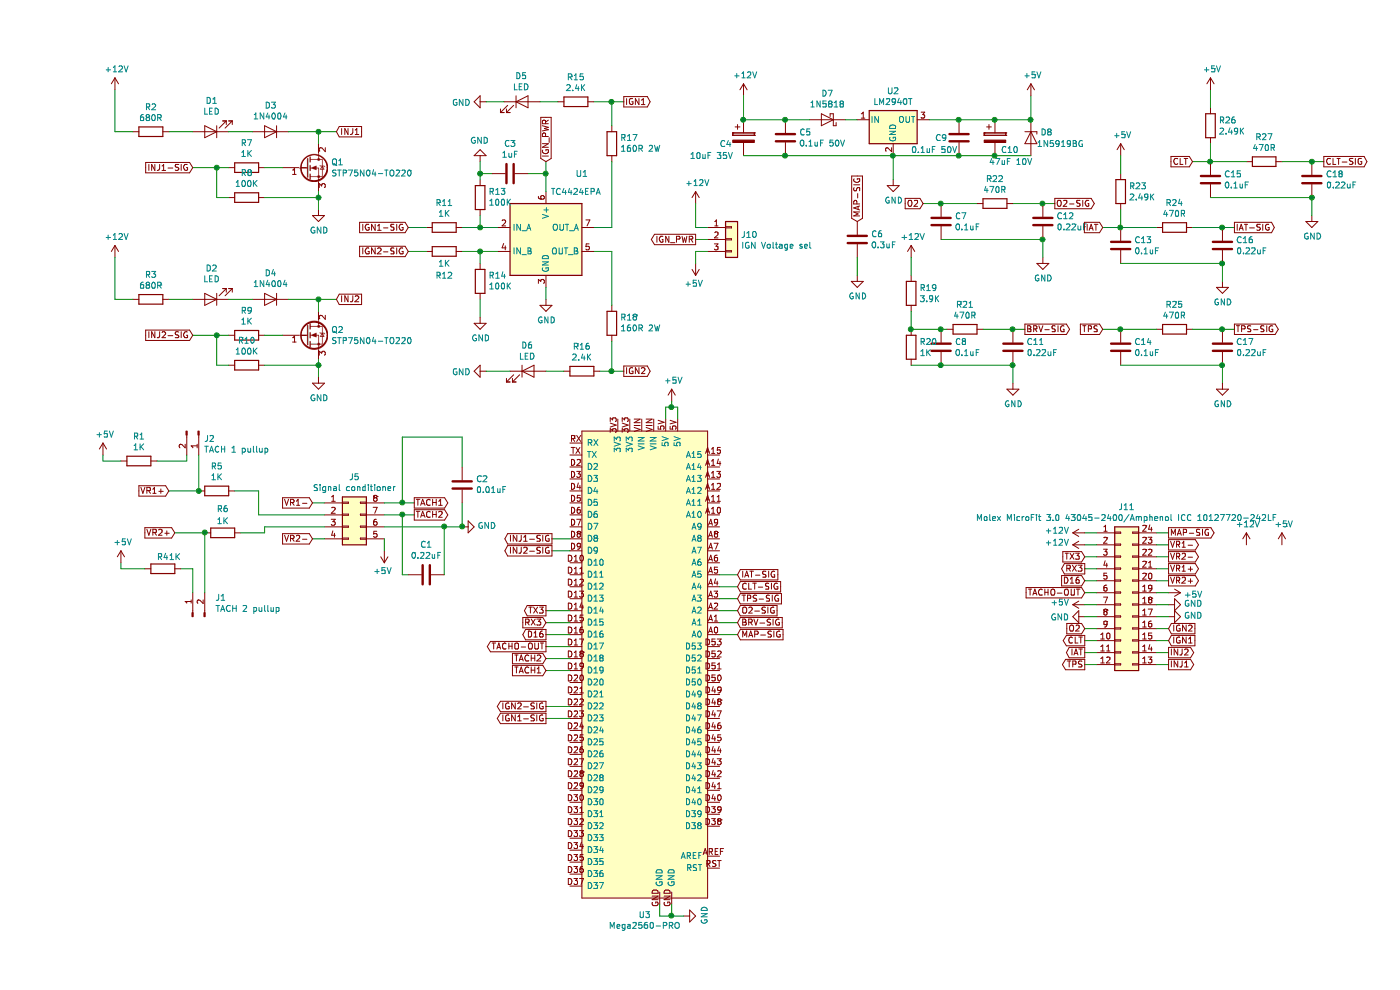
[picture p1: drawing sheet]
EESchema Schematic File Version 4
EELAYER 30 0
EELAYER END
$Descr A4 11693 8268
encoding utf-8
Sheet 1 1
Title ""
Date ""
Rev ""
Comp ""
Comment1 ""
Comment2 ""
Comment3 ""
Comment4 ""
$EndDescr
$Comp
L Device:LED D1
U 1 1
P 1450 1100
F 0 "D1" H 1443 845 50  0000 C CNN
F 1 "LED" H 1443 936 50  0000 C CNN
F 2 "LED_THT:LED_D3.0mm" H 1450 1100 50  0001 C CNN
F 3 "~" H 1450 1100 50  0001 C CNN
	1    1450 1100
	-1   0    0    1   
$EndComp
$Comp
L Device:D D3
U 1 1
P 1950 1100
F 0 "D3" H 1950 884 50  0000 C CNN
F 1 "1N4004" H 1950 975 50  0000 C CNN
F 2 "Diode_THT:D_DO-41_SOD81_P2.54mm_Vertical_AnodeUp" H 1950 1100 50  0001 C CNN
F 3 "~" H 1950 1100 50  0001 C CNN
	1    1950 1100
	-1   0    0    1   
$EndComp
$Comp
L Device:R R8
U 1 1
P 1750 1650
F 0 "R8" V 1543 1650 50  0000 C CNN
F 1 "100K" V 1634 1650 50  0000 C CNN
F 2 "Resistor_THT:R_Axial_DIN0207_L6.3mm_D2.5mm_P2.54mm_Vertical" V 1680 1650 50  0001 C CNN
F 3 "~" H 1750 1650 50  0001 C CNN
	1    1750 1650
	0    1    1    0   
$EndComp
$Comp
L Device:R R2
U 1 1
P 950 1100
F 0 "R2" V 743 1100 50  0000 C CNN
F 1 "680R" V 834 1100 50  0000 C CNN
F 2 "Resistor_THT:R_Axial_DIN0207_L6.3mm_D2.5mm_P7.62mm_Horizontal" V 880 1100 50  0001 C CNN
F 3 "~" H 950 1100 50  0001 C CNN
	1    950  1100
	0    1    1    0   
$EndComp
$Comp
L Device:R R7
U 1 1
P 1750 1400
F 0 "R7" V 1543 1400 50  0000 C CNN
F 1 "1K" V 1634 1400 50  0000 C CNN
F 2 "Resistor_THT:R_Axial_DIN0207_L6.3mm_D2.5mm_P2.54mm_Vertical" V 1680 1400 50  0001 C CNN
F 3 "~" H 1750 1400 50  0001 C CNN
	1    1750 1400
	0    1    1    0   
$EndComp
$Comp
L power:GND #PWR0101
U 1 1
P 2350 1750
F 0 "#PWR0101" H 2350 1500 50  0001 C CNN
F 1 "GND" H 2355 1577 50  0000 C CNN
F 2 "" H 2350 1750 50  0001 C CNN
F 3 "" H 2350 1750 50  0001 C CNN
	1    2350 1750
	1    0    0    -1  
$EndComp
$Comp
L power:+12V #PWR0102
U 1 1
P 650 750
F 0 "#PWR0102" H 650 600 50  0001 C CNN
F 1 "+12V" H 665 923 50  0000 C CNN
F 2 "" H 650 750 50  0001 C CNN
F 3 "" H 650 750 50  0001 C CNN
	1    650  750 
	1    0    0    -1  
$EndComp
Wire Wire Line
	1600 1100 1800 1100
Wire Wire Line
	2100 1100 2350 1100
Wire Wire Line
	2350 1100 2350 1200
Wire Wire Line
	1900 1400 2050 1400
Wire Wire Line
	2350 1750 2350 1650
Wire Wire Line
	1900 1650 2350 1650
Connection ~ 2350 1650
Wire Wire Line
	2350 1650 2350 1600
Wire Wire Line
	1600 1650 1500 1650
Wire Wire Line
	1500 1650 1500 1400
Wire Wire Line
	1500 1400 1600 1400
Wire Wire Line
	650  750  650  1100
Wire Wire Line
	650  1100 800  1100
Wire Wire Line
	1100 1100 1300 1100
Text GLabel 2500 1100 2    50   Input ~ 0
INJ1
Wire Wire Line
	2500 1100 2350 1100
Connection ~ 2350 1100
Text GLabel 1300 1400 0    50   Input ~ 0
INJ1-SIG
Wire Wire Line
	1300 1400 1500 1400
Connection ~ 1500 1400
$Comp
L Device:LED D2
U 1 1
P 1450 2500
F 0 "D2" H 1443 2245 50  0000 C CNN
F 1 "LED" H 1443 2336 50  0000 C CNN
F 2 "LED_THT:LED_D3.0mm" H 1450 2500 50  0001 C CNN
F 3 "~" H 1450 2500 50  0001 C CNN
	1    1450 2500
	-1   0    0    1   
$EndComp
$Comp
L Device:D D4
U 1 1
P 1950 2500
F 0 "D4" H 1950 2284 50  0000 C CNN
F 1 "1N4004" H 1950 2375 50  0000 C CNN
F 2 "Diode_THT:D_DO-41_SOD81_P7.62mm_Horizontal" H 1950 2500 50  0001 C CNN
F 3 "~" H 1950 2500 50  0001 C CNN
	1    1950 2500
	-1   0    0    1   
$EndComp
$Comp
L Device:R R10
U 1 1
P 1750 3050
F 0 "R10" V 1543 3050 50  0000 C CNN
F 1 "100K" V 1634 3050 50  0000 C CNN
F 2 "Resistor_THT:R_Axial_DIN0207_L6.3mm_D2.5mm_P2.54mm_Vertical" V 1680 3050 50  0001 C CNN
F 3 "~" H 1750 3050 50  0001 C CNN
	1    1750 3050
	0    1    1    0   
$EndComp
$Comp
L Device:R R3
U 1 1
P 950 2500
F 0 "R3" V 743 2500 50  0000 C CNN
F 1 "680R" V 834 2500 50  0000 C CNN
F 2 "Resistor_THT:R_Axial_DIN0207_L6.3mm_D2.5mm_P7.62mm_Horizontal" V 880 2500 50  0001 C CNN
F 3 "~" H 950 2500 50  0001 C CNN
	1    950  2500
	0    1    1    0   
$EndComp
$Comp
L Device:R R9
U 1 1
P 1750 2800
F 0 "R9" V 1543 2800 50  0000 C CNN
F 1 "1K" V 1634 2800 50  0000 C CNN
F 2 "Resistor_THT:R_Axial_DIN0207_L6.3mm_D2.5mm_P5.08mm_Vertical" V 1680 2800 50  0001 C CNN
F 3 "~" H 1750 2800 50  0001 C CNN
	1    1750 2800
	0    1    1    0   
$EndComp
$Comp
L power:GND #PWR0103
U 1 1
P 2350 3150
F 0 "#PWR0103" H 2350 2900 50  0001 C CNN
F 1 "GND" H 2355 2977 50  0000 C CNN
F 2 "" H 2350 3150 50  0001 C CNN
F 3 "" H 2350 3150 50  0001 C CNN
	1    2350 3150
	1    0    0    -1  
$EndComp
$Comp
L power:+12V #PWR0104
U 1 1
P 650 2150
F 0 "#PWR0104" H 650 2000 50  0001 C CNN
F 1 "+12V" H 665 2323 50  0000 C CNN
F 2 "" H 650 2150 50  0001 C CNN
F 3 "" H 650 2150 50  0001 C CNN
	1    650  2150
	1    0    0    -1  
$EndComp
Wire Wire Line
	1600 2500 1800 2500
Wire Wire Line
	2100 2500 2350 2500
Wire Wire Line
	2350 2500 2350 2600
Wire Wire Line
	1900 2800 2050 2800
Wire Wire Line
	2350 3150 2350 3050
Wire Wire Line
	1900 3050 2350 3050
Connection ~ 2350 3050
Wire Wire Line
	2350 3050 2350 3000
Wire Wire Line
	1600 3050 1500 3050
Wire Wire Line
	1500 3050 1500 2800
Wire Wire Line
	1500 2800 1600 2800
Wire Wire Line
	650  2150 650  2500
Wire Wire Line
	650  2500 800  2500
Wire Wire Line
	1100 2500 1300 2500
Text GLabel 2500 2500 2    50   Input ~ 0
INJ2
Wire Wire Line
	2500 2500 2350 2500
Connection ~ 2350 2500
Text GLabel 1300 2800 0    50   Input ~ 0
INJ2-SIG
Wire Wire Line
	1300 2800 1500 2800
Connection ~ 1500 2800
$Comp
L Driver_FET:EL7202CN U1
U 1 1
P 4250 2000
F 0 "U1" H 4550 2550 50  0000 C CNN
F 1 "TC4424EPA" H 4500 2400 50  0000 C CNN
F 2 "Package_DIP:DIP-8_W7.62mm" H 4250 1700 50  0001 C CNN
F 3 "http://www.intersil.com/content/dam/Intersil/documents/el72/el7202-12-22.pdf" H 4250 1700 50  0001 C CNN
	1    4250 2000
	1    0    0    -1  
$EndComp
$Comp
L Device:R R12
U 1 1
P 3400 2100
F 0 "R12" V 3600 2100 50  0000 C CNN
F 1 "1K" V 3500 2100 50  0000 C CNN
F 2 "Resistor_THT:R_Axial_DIN0207_L6.3mm_D2.5mm_P7.62mm_Horizontal" V 3330 2100 50  0001 C CNN
F 3 "~" H 3400 2100 50  0001 C CNN
	1    3400 2100
	0    1    1    0   
$EndComp
$Comp
L Device:R R11
U 1 1
P 3400 1900
F 0 "R11" V 3193 1900 50  0000 C CNN
F 1 "1K" V 3284 1900 50  0000 C CNN
F 2 "Resistor_THT:R_Axial_DIN0207_L6.3mm_D2.5mm_P7.62mm_Horizontal" V 3330 1900 50  0001 C CNN
F 3 "~" H 3400 1900 50  0001 C CNN
	1    3400 1900
	0    1    1    0   
$EndComp
$Comp
L Device:R R13
U 1 1
P 3700 1650
F 0 "R13" H 3630 1604 50  0000 R CNN
F 1 "100K" H 3630 1695 50  0000 R CNN
F 2 "Resistor_THT:R_Axial_DIN0207_L6.3mm_D2.5mm_P7.62mm_Horizontal" V 3630 1650 50  0001 C CNN
F 3 "~" H 3700 1650 50  0001 C CNN
	1    3700 1650
	-1   0    0    1   
$EndComp
$Comp
L Device:R R14
U 1 1
P 3700 2350
F 0 "R14" H 3630 2304 50  0000 R CNN
F 1 "100K" H 3630 2395 50  0000 R CNN
F 2 "Resistor_THT:R_Axial_DIN0207_L6.3mm_D2.5mm_P7.62mm_Horizontal" V 3630 2350 50  0001 C CNN
F 3 "~" H 3700 2350 50  0001 C CNN
	1    3700 2350
	-1   0    0    1   
$EndComp
$Comp
L Device:R R16
U 1 1
P 4550 3100
F 0 "R16" V 4343 3100 50  0000 C CNN
F 1 "2.4K" V 4434 3100 50  0000 C CNN
F 2 "Resistor_THT:R_Axial_DIN0207_L6.3mm_D2.5mm_P2.54mm_Vertical" V 4480 3100 50  0001 C CNN
F 3 "~" H 4550 3100 50  0001 C CNN
	1    4550 3100
	0    1    1    0   
$EndComp
$Comp
L Device:R R15
U 1 1
P 4500 850
F 0 "R15" V 4293 850 50  0000 C CNN
F 1 "2.4K" V 4384 850 50  0000 C CNN
F 2 "Resistor_THT:R_Axial_DIN0207_L6.3mm_D2.5mm_P7.62mm_Horizontal" V 4430 850 50  0001 C CNN
F 3 "~" H 4500 850 50  0001 C CNN
	1    4500 850 
	0    1    1    0   
$EndComp
$Comp
L Device:R R17
U 1 1
P 4800 1200
F 0 "R17" H 4730 1154 50  0000 R CNN
F 1 "160R 2W" H 4730 1245 50  0000 R CNN
F 2 "Resistor_THT:R_Axial_DIN0614_L14.3mm_D5.7mm_P15.24mm_Horizontal" V 4730 1200 50  0001 C CNN
F 3 "~" H 4800 1200 50  0001 C CNN
	1    4800 1200
	-1   0    0    1   
$EndComp
$Comp
L Device:R R18
U 1 1
P 4800 2700
F 0 "R18" H 4730 2654 50  0000 R CNN
F 1 "160R 2W" H 4730 2745 50  0000 R CNN
F 2 "Resistor_THT:R_Axial_DIN0614_L14.3mm_D5.7mm_P15.24mm_Horizontal" V 4730 2700 50  0001 C CNN
F 3 "~" H 4800 2700 50  0001 C CNN
	1    4800 2700
	-1   0    0    1   
$EndComp
$Comp
L Device:C C3
U 1 1
P 3950 1450
F 0 "C3" V 3698 1450 50  0000 C CNN
F 1 "1uF" V 3789 1450 50  0000 C CNN
F 2 "Capacitor_THT:C_Disc_D4.3mm_W1.9mm_P5.00mm" H 3988 1300 50  0001 C CNN
F 3 "~" H 3950 1450 50  0001 C CNN
	1    3950 1450
	0    1    1    0   
$EndComp
$Comp
L Device:LED D6
U 1 1
P 4100 3100
F 0 "D6" H 4093 3316 50  0000 C CNN
F 1 "LED" H 4093 3225 50  0000 C CNN
F 2 "LED_THT:LED_D3.0mm" H 4100 3100 50  0001 C CNN
F 3 "~" H 4100 3100 50  0001 C CNN
	1    4100 3100
	1    0    0    -1  
$EndComp
$Comp
L Device:LED D5
U 1 1
P 4050 850
F 0 "D5" H 4043 1066 50  0000 C CNN
F 1 "LED" H 4043 975 50  0000 C CNN
F 2 "LED_THT:LED_D3.0mm" H 4050 850 50  0001 C CNN
F 3 "~" H 4050 850 50  0001 C CNN
	1    4050 850 
	1    0    0    -1  
$EndComp
Wire Wire Line
	3550 2100 3700 2100
Wire Wire Line
	3700 2100 3700 2200
Connection ~ 3700 2100
Wire Wire Line
	3700 2100 3850 2100
$Comp
L power:GND #PWR0105
U 1 1
P 3700 2650
F 0 "#PWR0105" H 3700 2400 50  0001 C CNN
F 1 "GND" H 3705 2477 50  0000 C CNN
F 2 "" H 3700 2650 50  0001 C CNN
F 3 "" H 3700 2650 50  0001 C CNN
	1    3700 2650
	1    0    0    -1  
$EndComp
$Comp
L power:GND #PWR0106
U 1 1
P 3750 850
F 0 "#PWR0106" H 3750 600 50  0001 C CNN
F 1 "GND" V 3755 722 50  0000 R CNN
F 2 "" H 3750 850 50  0001 C CNN
F 3 "" H 3750 850 50  0001 C CNN
	1    3750 850 
	0    1    1    0   
$EndComp
$Comp
L power:GND #PWR0107
U 1 1
P 3700 1350
F 0 "#PWR0107" H 3700 1100 50  0001 C CNN
F 1 "GND" H 3705 1177 50  0000 C CNN
F 2 "" H 3700 1350 50  0001 C CNN
F 3 "" H 3700 1350 50  0001 C CNN
	1    3700 1350
	-1   0    0    1   
$EndComp
$Comp
L power:GND #PWR0108
U 1 1
P 4250 2500
F 0 "#PWR0108" H 4250 2250 50  0001 C CNN
F 1 "GND" H 4255 2327 50  0000 C CNN
F 2 "" H 4250 2500 50  0001 C CNN
F 3 "" H 4250 2500 50  0001 C CNN
	1    4250 2500
	1    0    0    -1  
$EndComp
Wire Wire Line
	3550 1900 3700 1900
Wire Wire Line
	3700 1800 3700 1900
Connection ~ 3700 1900
Wire Wire Line
	3700 1900 3850 1900
Wire Wire Line
	3700 2650 3700 2500
Wire Wire Line
	4250 3100 4400 3100
Wire Wire Line
	4700 3100 4800 3100
Wire Wire Line
	4800 3100 4800 2850
Wire Wire Line
	4800 2550 4800 2100
Wire Wire Line
	4800 2100 4650 2100
Wire Wire Line
	4650 1900 4800 1900
Wire Wire Line
	4800 1900 4800 1350
Wire Wire Line
	4800 1050 4800 850 
Wire Wire Line
	4800 850  4650 850 
Wire Wire Line
	4350 850  4200 850 
Wire Wire Line
	3750 850  3900 850 
$Comp
L power:GND #PWR0109
U 1 1
P 3750 3100
F 0 "#PWR0109" H 3750 2850 50  0001 C CNN
F 1 "GND" V 3755 2972 50  0000 R CNN
F 2 "" H 3750 3100 50  0001 C CNN
F 3 "" H 3750 3100 50  0001 C CNN
	1    3750 3100
	0    1    1    0   
$EndComp
Wire Wire Line
	3750 3100 3950 3100
Wire Wire Line
	3800 1450 3700 1450
Wire Wire Line
	3700 1350 3700 1450
Connection ~ 3700 1450
Wire Wire Line
	3700 1450 3700 1500
Wire Wire Line
	4250 1600 4250 1450
Wire Wire Line
	4250 1450 4100 1450
Wire Wire Line
	4250 2500 4250 2400
Text GLabel 4250 1350 1    50   Input ~ 0
IGN_PWR
Wire Wire Line
	4250 1350 4250 1450
Connection ~ 4250 1450
$Comp
L Connector_Generic:Conn_01x03 J10
U 1 1
P 5800 2000
F 0 "J10" H 5880 2042 50  0000 L CNN
F 1 "IGN Voltage sel" H 5880 1951 50  0000 L CNN
F 2 "Connector_PinHeader_2.54mm:PinHeader_1x03_P2.54mm_Vertical" H 5800 2000 50  0001 C CNN
F 3 "~" H 5800 2000 50  0001 C CNN
	1    5800 2000
	1    0    0    -1  
$EndComp
Text GLabel 5500 2000 0    50   Output ~ 0
IGN_PWR
Wire Wire Line
	5500 2000 5600 2000
$Comp
L power:+12V #PWR0110
U 1 1
P 5500 1700
F 0 "#PWR0110" H 5500 1550 50  0001 C CNN
F 1 "+12V" H 5515 1873 50  0000 C CNN
F 2 "" H 5500 1700 50  0001 C CNN
F 3 "" H 5500 1700 50  0001 C CNN
	1    5500 1700
	1    0    0    -1  
$EndComp
Wire Wire Line
	5500 1700 5500 1900
Wire Wire Line
	5500 1900 5600 1900
$Comp
L power:+5V #PWR0111
U 1 1
P 5500 2200
F 0 "#PWR0111" H 5500 2050 50  0001 C CNN
F 1 "+5V" H 5515 2373 50  0000 C CNN
F 2 "" H 5500 2200 50  0001 C CNN
F 3 "" H 5500 2200 50  0001 C CNN
	1    5500 2200
	-1   0    0    1   
$EndComp
Wire Wire Line
	5500 2200 5500 2100
Wire Wire Line
	5500 2100 5600 2100
Text GLabel 3100 1900 0    50   Input ~ 0
IGN1-SIG
Text GLabel 3100 2100 0    50   Input ~ 0
IGN2-SIG
Text GLabel 4900 850  2    50   Output ~ 0
IGN1
Text GLabel 4900 3100 2    50   Output ~ 0
IGN2
Wire Wire Line
	4900 3100 4800 3100
Connection ~ 4800 3100
Wire Wire Line
	4900 850  4800 850 
Connection ~ 4800 850 
Wire Wire Line
	3100 1900 3250 1900
Wire Wire Line
	3100 2100 3250 2100
$Comp
L Device:CP C4
U 1 1
P 5900 1150
F 0 "C4" H 5700 1100 50  0000 L CNN
F 1 "10uF 35V" H 5450 1000 50  0000 L CNN
F 2 "Capacitor_THT:CP_Radial_Tantal_D5.0mm_P2.50mm" H 5938 1000 50  0001 C CNN
F 3 "~" H 5900 1150 50  0001 C CNN
	1    5900 1150
	1    0    0    -1  
$EndComp
$Comp
L Device:CP C10
U 1 1
P 8000 1150
F 0 "C10" H 8050 1050 50  0000 L CNN
F 1 "47uF 10V" H 7950 950 50  0000 L CNN
F 2 "Capacitor_THT:CP_Radial_Tantal_D5.0mm_P2.50mm" H 8038 1000 50  0001 C CNN
F 3 "~" H 8000 1150 50  0001 C CNN
	1    8000 1150
	1    0    0    -1  
$EndComp
$Comp
L Device:C C5
U 1 1
P 6250 1150
F 0 "C5" H 6365 1196 50  0000 L CNN
F 1 "0.1uF 50V" H 6365 1105 50  0000 L CNN
F 2 "Capacitor_THT:C_Disc_D3.0mm_W1.6mm_P2.50mm" H 6288 1000 50  0001 C CNN
F 3 "~" H 6250 1150 50  0001 C CNN
	1    6250 1150
	1    0    0    -1  
$EndComp
$Comp
L Device:C C9
U 1 1
P 7700 1150
F 0 "C9" H 7500 1150 50  0000 L CNN
F 1 "0.1uF 50V" H 7300 1050 50  0000 L CNN
F 2 "Capacitor_THT:C_Disc_D3.0mm_W1.6mm_P2.50mm" H 7738 1000 50  0001 C CNN
F 3 "~" H 7700 1150 50  0001 C CNN
	1    7700 1150
	1    0    0    -1  
$EndComp
$Comp
L Regulator_Linear:L7805 U2
U 1 1
P 7150 1000
F 0 "U2" H 7150 1242 50  0000 C CNN
F 1 "LM2940T" H 7150 1151 50  0000 C CNN
F 2 "Package_TO_SOT_THT:TO-220-3_Vertical" H 7175 850 50  0001 L CIN
F 3 "http://www.st.com/content/ccc/resource/technical/document/datasheet/41/4f/b3/b0/12/d4/47/88/CD00000444.pdf/files/CD00000444.pdf/jcr:content/translations/en.CD00000444.pdf" H 7150 950 50  0001 C CNN
	1    7150 1000
	1    0    0    -1  
$EndComp
$Comp
L Diode:1N5818 D7
U 1 1
P 6600 1000
F 0 "D7" H 6600 784 50  0000 C CNN
F 1 "1N5818" H 6600 875 50  0000 C CNN
F 2 "Diode_THT:D_DO-41_SOD81_P3.81mm_Vertical_AnodeUp" H 6600 825 50  0001 C CNN
F 3 "http://www.vishay.com/docs/88525/1n5817.pdf" H 6600 1000 50  0001 C CNN
	1    6600 1000
	-1   0    0    1   
$EndComp
Wire Wire Line
	5900 1000 6250 1000
Wire Wire Line
	6450 1000 6250 1000
Connection ~ 6250 1000
Wire Wire Line
	6750 1000 6850 1000
Wire Wire Line
	7450 1000 7700 1000
Wire Wire Line
	7700 1000 8000 1000
Connection ~ 7700 1000
$Comp
L Device:D_Zener D8
U 1 1
P 8300 1150
F 0 "D8" V 8254 1229 50  0000 L CNN
F 1 "1N5919BG" V 8350 1200 50  0000 L CNN
F 2 "Diode_THT:D_A-405_P2.54mm_Vertical_KathodeUp" H 8300 1150 50  0001 C CNN
F 3 "~" H 8300 1150 50  0001 C CNN
	1    8300 1150
	0    1    1    0   
$EndComp
Wire Wire Line
	8000 1000 8300 1000
Connection ~ 8000 1000
Wire Wire Line
	8300 1300 8000 1300
Wire Wire Line
	8000 1300 7700 1300
Connection ~ 8000 1300
Wire Wire Line
	5900 1300 6250 1300
Wire Wire Line
	6250 1300 7150 1300
Connection ~ 6250 1300
Wire Wire Line
	7150 1300 7700 1300
Connection ~ 7150 1300
Connection ~ 7700 1300
$Comp
L power:GND #PWR0112
U 1 1
P 7150 1500
F 0 "#PWR0112" H 7150 1250 50  0001 C CNN
F 1 "GND" H 7155 1327 50  0000 C CNN
F 2 "" H 7150 1500 50  0001 C CNN
F 3 "" H 7150 1500 50  0001 C CNN
	1    7150 1500
	1    0    0    -1  
$EndComp
Wire Wire Line
	7150 1500 7150 1300
$Comp
L power:+5V #PWR0113
U 1 1
P 8300 800
F 0 "#PWR0113" H 8300 650 50  0001 C CNN
F 1 "+5V" H 8315 973 50  0000 C CNN
F 2 "" H 8300 800 50  0001 C CNN
F 3 "" H 8300 800 50  0001 C CNN
	1    8300 800 
	1    0    0    -1  
$EndComp
Wire Wire Line
	8300 800  8300 1000
Connection ~ 8300 1000
$Comp
L power:+12V #PWR0114
U 1 1
P 5900 800
F 0 "#PWR0114" H 5900 650 50  0001 C CNN
F 1 "+12V" H 5915 973 50  0000 C CNN
F 2 "" H 5900 800 50  0001 C CNN
F 3 "" H 5900 800 50  0001 C CNN
	1    5900 800 
	1    0    0    -1  
$EndComp
Wire Wire Line
	5900 800  5900 1000
Connection ~ 5900 1000
$Comp
L Device:R R23
U 1 1
P 9050 1600
F 0 "R23" H 9120 1646 50  0000 L CNN
F 1 "2.49K" H 9120 1555 50  0000 L CNN
F 2 "Resistor_THT:R_Axial_DIN0207_L6.3mm_D2.5mm_P7.62mm_Horizontal" V 8980 1600 50  0001 C CNN
F 3 "~" H 9050 1600 50  0001 C CNN
	1    9050 1600
	1    0    0    -1  
$EndComp
$Comp
L Device:R R24
U 1 1
P 9500 1900
F 0 "R24" V 9293 1900 50  0000 C CNN
F 1 "470R" V 9384 1900 50  0000 C CNN
F 2 "Resistor_THT:R_Axial_DIN0309_L9.0mm_D3.2mm_P12.70mm_Horizontal" V 9430 1900 50  0001 C CNN
F 3 "~" H 9500 1900 50  0001 C CNN
	1    9500 1900
	0    1    1    0   
$EndComp
$Comp
L Device:C C16
U 1 1
P 9900 2050
F 0 "C16" H 10015 2096 50  0000 L CNN
F 1 "0.22uF" H 10015 2005 50  0000 L CNN
F 2 "Capacitor_THT:C_Disc_D4.3mm_W1.9mm_P5.00mm" H 9938 1900 50  0001 C CNN
F 3 "~" H 9900 2050 50  0001 C CNN
	1    9900 2050
	1    0    0    -1  
$EndComp
$Comp
L Device:C C13
U 1 1
P 9050 2050
F 0 "C13" H 9165 2096 50  0000 L CNN
F 1 "0.1uF" H 9165 2005 50  0000 L CNN
F 2 "Capacitor_THT:C_Disc_D3.0mm_W1.6mm_P2.50mm" H 9088 1900 50  0001 C CNN
F 3 "~" H 9050 2050 50  0001 C CNN
	1    9050 2050
	1    0    0    -1  
$EndComp
Wire Wire Line
	9050 1900 9050 1750
Wire Wire Line
	9050 1900 9350 1900
Connection ~ 9050 1900
Wire Wire Line
	9650 1900 9900 1900
Wire Wire Line
	9900 2200 9050 2200
$Comp
L power:GND #PWR0115
U 1 1
P 9900 2350
F 0 "#PWR0115" H 9900 2100 50  0001 C CNN
F 1 "GND" H 9905 2177 50  0000 C CNN
F 2 "" H 9900 2350 50  0001 C CNN
F 3 "" H 9900 2350 50  0001 C CNN
	1    9900 2350
	1    0    0    -1  
$EndComp
$Comp
L power:+5V #PWR0116
U 1 1
P 9050 1300
F 0 "#PWR0116" H 9050 1150 50  0001 C CNN
F 1 "+5V" H 9065 1473 50  0000 C CNN
F 2 "" H 9050 1300 50  0001 C CNN
F 3 "" H 9050 1300 50  0001 C CNN
	1    9050 1300
	1    0    0    -1  
$EndComp
Wire Wire Line
	9050 1300 9050 1450
Wire Wire Line
	9900 2350 9900 2200
Connection ~ 9900 2200
Text GLabel 10000 1900 2    50   Output ~ 0
IAT-SIG
Wire Wire Line
	10000 1900 9900 1900
Connection ~ 9900 1900
Text GLabel 8900 1900 0    50   Input ~ 0
IAT
Wire Wire Line
	8900 1900 9050 1900
$Comp
L Device:R R19
U 1 1
P 7300 2450
F 0 "R19" H 7370 2496 50  0000 L CNN
F 1 "3.9K" H 7370 2405 50  0000 L CNN
F 2 "Resistor_THT:R_Axial_DIN0207_L6.3mm_D2.5mm_P7.62mm_Horizontal" V 7230 2450 50  0001 C CNN
F 3 "~" H 7300 2450 50  0001 C CNN
	1    7300 2450
	1    0    0    -1  
$EndComp
$Comp
L Device:R R21
U 1 1
P 7750 2750
F 0 "R21" V 7543 2750 50  0000 C CNN
F 1 "470R" V 7634 2750 50  0000 C CNN
F 2 "Resistor_THT:R_Axial_DIN0309_L9.0mm_D3.2mm_P12.70mm_Horizontal" V 7680 2750 50  0001 C CNN
F 3 "~" H 7750 2750 50  0001 C CNN
	1    7750 2750
	0    1    1    0   
$EndComp
$Comp
L Device:C C11
U 1 1
P 8150 2900
F 0 "C11" H 8265 2946 50  0000 L CNN
F 1 "0.22uF" H 8265 2855 50  0000 L CNN
F 2 "Capacitor_THT:C_Disc_D4.3mm_W1.9mm_P5.00mm" H 8188 2750 50  0001 C CNN
F 3 "~" H 8150 2900 50  0001 C CNN
	1    8150 2900
	1    0    0    -1  
$EndComp
$Comp
L Device:C C8
U 1 1
P 7550 2900
F 0 "C8" H 7665 2946 50  0000 L CNN
F 1 "0.1uF" H 7665 2855 50  0000 L CNN
F 2 "Capacitor_THT:C_Disc_D3.0mm_W1.6mm_P2.50mm" H 7588 2750 50  0001 C CNN
F 3 "~" H 7550 2900 50  0001 C CNN
	1    7550 2900
	1    0    0    -1  
$EndComp
Wire Wire Line
	7300 2750 7300 2600
Wire Wire Line
	7300 2750 7550 2750
Connection ~ 7300 2750
Wire Wire Line
	7900 2750 8150 2750
Wire Wire Line
	8150 3050 7550 3050
$Comp
L power:GND #PWR0117
U 1 1
P 8150 3200
F 0 "#PWR0117" H 8150 2950 50  0001 C CNN
F 1 "GND" H 8155 3027 50  0000 C CNN
F 2 "" H 8150 3200 50  0001 C CNN
F 3 "" H 8150 3200 50  0001 C CNN
	1    8150 3200
	1    0    0    -1  
$EndComp
Wire Wire Line
	7300 2150 7300 2300
Wire Wire Line
	8150 3200 8150 3050
Connection ~ 8150 3050
Text GLabel 8250 2750 2    50   Output ~ 0
BRV-SIG
Wire Wire Line
	8250 2750 8150 2750
Connection ~ 8150 2750
$Comp
L Device:R R26
U 1 1
P 9800 1050
F 0 "R26" H 9870 1096 50  0000 L CNN
F 1 "2.49K" H 9870 1005 50  0000 L CNN
F 2 "Resistor_THT:R_Axial_DIN0207_L6.3mm_D2.5mm_P7.62mm_Horizontal" V 9730 1050 50  0001 C CNN
F 3 "~" H 9800 1050 50  0001 C CNN
	1    9800 1050
	1    0    0    -1  
$EndComp
$Comp
L Device:R R27
U 1 1
P 10250 1350
F 0 "R27" V 10043 1350 50  0000 C CNN
F 1 "470R" V 10134 1350 50  0000 C CNN
F 2 "Resistor_THT:R_Axial_DIN0309_L9.0mm_D3.2mm_P12.70mm_Horizontal" V 10180 1350 50  0001 C CNN
F 3 "~" H 10250 1350 50  0001 C CNN
	1    10250 1350
	0    1    1    0   
$EndComp
$Comp
L Device:C C18
U 1 1
P 10650 1500
F 0 "C18" H 10765 1546 50  0000 L CNN
F 1 "0.22uF" H 10765 1455 50  0000 L CNN
F 2 "Capacitor_THT:C_Disc_D4.3mm_W1.9mm_P5.00mm" H 10688 1350 50  0001 C CNN
F 3 "~" H 10650 1500 50  0001 C CNN
	1    10650 1500
	1    0    0    -1  
$EndComp
$Comp
L Device:C C15
U 1 1
P 9800 1500
F 0 "C15" H 9915 1546 50  0000 L CNN
F 1 "0.1uF" H 9915 1455 50  0000 L CNN
F 2 "Capacitor_THT:C_Disc_D3.0mm_W1.6mm_P2.50mm" H 9838 1350 50  0001 C CNN
F 3 "~" H 9800 1500 50  0001 C CNN
	1    9800 1500
	1    0    0    -1  
$EndComp
Wire Wire Line
	9800 1350 9800 1200
Wire Wire Line
	9800 1350 10100 1350
Connection ~ 9800 1350
Wire Wire Line
	10400 1350 10650 1350
Wire Wire Line
	10650 1650 9800 1650
$Comp
L power:GND #PWR0118
U 1 1
P 10650 1800
F 0 "#PWR0118" H 10650 1550 50  0001 C CNN
F 1 "GND" H 10655 1627 50  0000 C CNN
F 2 "" H 10650 1800 50  0001 C CNN
F 3 "" H 10650 1800 50  0001 C CNN
	1    10650 1800
	1    0    0    -1  
$EndComp
$Comp
L power:+5V #PWR0119
U 1 1
P 9800 750
F 0 "#PWR0119" H 9800 600 50  0001 C CNN
F 1 "+5V" H 9815 923 50  0000 C CNN
F 2 "" H 9800 750 50  0001 C CNN
F 3 "" H 9800 750 50  0001 C CNN
	1    9800 750 
	1    0    0    -1  
$EndComp
Wire Wire Line
	9800 750  9800 900 
Wire Wire Line
	10650 1800 10650 1650
Connection ~ 10650 1650
Text GLabel 10750 1350 2    50   Output ~ 0
CLT-SIG
Wire Wire Line
	10750 1350 10650 1350
Connection ~ 10650 1350
Text GLabel 9650 1350 0    50   Input ~ 0
CLT
Wire Wire Line
	9650 1350 9800 1350
$Comp
L power:+12V #PWR0120
U 1 1
P 7300 2150
F 0 "#PWR0120" H 7300 2000 50  0001 C CNN
F 1 "+12V" H 7315 2323 50  0000 C CNN
F 2 "" H 7300 2150 50  0001 C CNN
F 3 "" H 7300 2150 50  0001 C CNN
	1    7300 2150
	1    0    0    -1  
$EndComp
Connection ~ 7550 2750
Wire Wire Line
	7550 2750 7600 2750
Connection ~ 7550 3050
Wire Wire Line
	7550 3050 7300 3050
$Comp
L Device:R R20
U 1 1
P 7300 2900
F 0 "R20" H 7370 2946 50  0000 L CNN
F 1 "1K" H 7370 2855 50  0000 L CNN
F 2 "Resistor_THT:R_Axial_DIN0207_L6.3mm_D2.5mm_P7.62mm_Horizontal" V 7230 2900 50  0001 C CNN
F 3 "~" H 7300 2900 50  0001 C CNN
	1    7300 2900
	1    0    0    -1  
$EndComp
$Comp
L Device:R R25
U 1 1
P 9500 2750
F 0 "R25" V 9293 2750 50  0000 C CNN
F 1 "470R" V 9384 2750 50  0000 C CNN
F 2 "Resistor_THT:R_Axial_DIN0309_L9.0mm_D3.2mm_P12.70mm_Horizontal" V 9430 2750 50  0001 C CNN
F 3 "~" H 9500 2750 50  0001 C CNN
	1    9500 2750
	0    1    1    0   
$EndComp
$Comp
L Device:C C17
U 1 1
P 9900 2900
F 0 "C17" H 10015 2946 50  0000 L CNN
F 1 "0.22uF" H 10015 2855 50  0000 L CNN
F 2 "Capacitor_THT:C_Disc_D4.3mm_W1.9mm_P5.00mm" H 9938 2750 50  0001 C CNN
F 3 "~" H 9900 2900 50  0001 C CNN
	1    9900 2900
	1    0    0    -1  
$EndComp
$Comp
L Device:C C14
U 1 1
P 9050 2900
F 0 "C14" H 9165 2946 50  0000 L CNN
F 1 "0.1uF" H 9165 2855 50  0000 L CNN
F 2 "Capacitor_THT:C_Disc_D3.0mm_W1.6mm_P2.50mm" H 9088 2750 50  0001 C CNN
F 3 "~" H 9050 2900 50  0001 C CNN
	1    9050 2900
	1    0    0    -1  
$EndComp
Wire Wire Line
	9050 2750 9350 2750
Connection ~ 9050 2750
Wire Wire Line
	9650 2750 9900 2750
Wire Wire Line
	9900 3050 9050 3050
$Comp
L power:GND #PWR0121
U 1 1
P 9900 3200
F 0 "#PWR0121" H 9900 2950 50  0001 C CNN
F 1 "GND" H 9905 3027 50  0000 C CNN
F 2 "" H 9900 3200 50  0001 C CNN
F 3 "" H 9900 3200 50  0001 C CNN
	1    9900 3200
	1    0    0    -1  
$EndComp
Wire Wire Line
	9900 3200 9900 3050
Connection ~ 9900 3050
Text GLabel 10000 2750 2    50   Output ~ 0
TPS-SIG
Wire Wire Line
	10000 2750 9900 2750
Connection ~ 9900 2750
Text GLabel 8900 2750 0    50   Input ~ 0
TPS
Wire Wire Line
	8900 2750 9050 2750
$Comp
L Device:R R22
U 1 1
P 8000 1700
F 0 "R22" V 7793 1700 50  0000 C CNN
F 1 "470R" V 7884 1700 50  0000 C CNN
F 2 "Resistor_THT:R_Axial_DIN0309_L9.0mm_D3.2mm_P12.70mm_Horizontal" V 7930 1700 50  0001 C CNN
F 3 "~" H 8000 1700 50  0001 C CNN
	1    8000 1700
	0    1    1    0   
$EndComp
$Comp
L Device:C C12
U 1 1
P 8400 1850
F 0 "C12" H 8515 1896 50  0000 L CNN
F 1 "0.22uF" H 8515 1805 50  0000 L CNN
F 2 "Capacitor_THT:C_Disc_D4.3mm_W1.9mm_P5.00mm" H 8438 1700 50  0001 C CNN
F 3 "~" H 8400 1850 50  0001 C CNN
	1    8400 1850
	1    0    0    -1  
$EndComp
$Comp
L Device:C C7
U 1 1
P 7550 1850
F 0 "C7" H 7665 1896 50  0000 L CNN
F 1 "0.1uF" H 7665 1805 50  0000 L CNN
F 2 "Capacitor_THT:C_Disc_D3.0mm_W1.6mm_P2.50mm" H 7588 1700 50  0001 C CNN
F 3 "~" H 7550 1850 50  0001 C CNN
	1    7550 1850
	1    0    0    -1  
$EndComp
Wire Wire Line
	7550 1700 7850 1700
Connection ~ 7550 1700
Wire Wire Line
	8150 1700 8400 1700
Wire Wire Line
	8400 2000 7550 2000
$Comp
L power:GND #PWR0122
U 1 1
P 8400 2150
F 0 "#PWR0122" H 8400 1900 50  0001 C CNN
F 1 "GND" H 8405 1977 50  0000 C CNN
F 2 "" H 8400 2150 50  0001 C CNN
F 3 "" H 8400 2150 50  0001 C CNN
	1    8400 2150
	1    0    0    -1  
$EndComp
Wire Wire Line
	8400 2150 8400 2000
Connection ~ 8400 2000
Text GLabel 8500 1700 2    50   Output ~ 0
O2-SIG
Wire Wire Line
	8500 1700 8400 1700
Connection ~ 8400 1700
Text GLabel 7400 1700 0    50   Input ~ 0
O2
Wire Wire Line
	7400 1700 7550 1700
$Comp
L Device:C C6
U 1 1
P 6850 2000
F 0 "C6" H 6965 2046 50  0000 L CNN
F 1 "0.3uF" H 6965 1955 50  0000 L CNN
F 2 "Capacitor_THT:C_Disc_D4.3mm_W1.9mm_P5.00mm" H 6888 1850 50  0001 C CNN
F 3 "~" H 6850 2000 50  0001 C CNN
	1    6850 2000
	1    0    0    -1  
$EndComp
$Comp
L power:GND #PWR0123
U 1 1
P 6850 2300
F 0 "#PWR0123" H 6850 2050 50  0001 C CNN
F 1 "GND" H 6855 2127 50  0000 C CNN
F 2 "" H 6850 2300 50  0001 C CNN
F 3 "" H 6850 2300 50  0001 C CNN
	1    6850 2300
	1    0    0    -1  
$EndComp
Wire Wire Line
	6850 2300 6850 2150
Text GLabel 6850 1850 1    50   Input ~ 0
MAP-SIG
$Comp
L Connector_Generic:Conn_02x04_Counter_Clockwise J5
U 1 1
P 2600 4300
F 0 "J5" H 2650 4617 50  0000 C CNN
F 1 "Signal conditioner" H 2650 4526 50  0000 C CNN
F 2 "Package_DIP:DIP-8_W7.62mm" H 2600 4300 50  0001 C CNN
F 3 "~" H 2600 4300 50  0001 C CNN
	1    2600 4300
	1    0    0    -1  
$EndComp
$Comp
L Device:R R5
U 1 1
P 1500 4100
F 0 "R5" V 1293 4100 50  0000 C CNN
F 1 "1K" V 1384 4100 50  0000 C CNN
F 2 "Resistor_THT:R_Axial_DIN0207_L6.3mm_D2.5mm_P7.62mm_Horizontal" V 1430 4100 50  0001 C CNN
F 3 "~" H 1500 4100 50  0001 C CNN
	1    1500 4100
	0    1    1    0   
$EndComp
$Comp
L Device:R R1
U 1 1
P 850 3850
F 0 "R1" V 643 3850 50  0000 C CNN
F 1 "1K" V 734 3850 50  0000 C CNN
F 2 "Resistor_THT:R_Axial_DIN0207_L6.3mm_D2.5mm_P7.62mm_Horizontal" V 780 3850 50  0001 C CNN
F 3 "~" H 850 3850 50  0001 C CNN
	1    850  3850
	0    1    1    0   
$EndComp
$Comp
L Device:R R4
U 1 1
P 1050 4750
F 0 "R4" V 950 4750 50  0000 C CNN
F 1 "1K" V 950 4850 50  0000 C CNN
F 2 "Resistor_THT:R_Axial_DIN0207_L6.3mm_D2.5mm_P7.62mm_Horizontal" V 980 4750 50  0001 C CNN
F 3 "~" H 1050 4750 50  0001 C CNN
	1    1050 4750
	0    1    1    0   
$EndComp
$Comp
L Device:R R6
U 1 1
P 1550 4450
F 0 "R6" V 1350 4450 50  0000 C CNN
F 1 "1K" V 1450 4450 50  0000 C CNN
F 2 "Resistor_THT:R_Axial_DIN0207_L6.3mm_D2.5mm_P7.62mm_Horizontal" V 1480 4450 50  0001 C CNN
F 3 "~" H 1550 4450 50  0001 C CNN
	1    1550 4450
	0    1    1    0   
$EndComp
$Comp
L Device:C C1
U 1 1
P 3250 4800
F 0 "C1" V 2998 4800 50  0000 C CNN
F 1 "0.22uF" V 3089 4800 50  0000 C CNN
F 2 "Capacitor_THT:C_Disc_D4.3mm_W1.9mm_P5.00mm" H 3288 4650 50  0001 C CNN
F 3 "~" H 3250 4800 50  0001 C CNN
	1    3250 4800
	0    1    1    0   
$EndComp
$Comp
L Device:C C2
U 1 1
P 3550 4050
F 0 "C2" H 3435 4004 50  0000 R CNN
F 1 "0.01uF" H 3435 4095 50  0000 R CNN
F 2 "Capacitor_THT:C_Disc_D4.3mm_W1.9mm_P5.00mm" H 3588 3900 50  0001 C CNN
F 3 "~" H 3550 4050 50  0001 C CNN
	1    3550 4050
	-1   0    0    1   
$EndComp
Wire Wire Line
	1700 4450 1900 4450
Wire Wire Line
	2900 4400 3400 4400
$Comp
L Connector:Conn_01x02_Male J1
U 1 1
P 1300 5150
F 0 "J1" V 1454 4962 50  0000 R CNN
F 1 "TACH 2 pullup" V 1363 4962 50  0000 R CNN
F 2 "Connector_PinHeader_2.54mm:PinHeader_1x02_P2.54mm_Vertical" H 1300 5150 50  0001 C CNN
F 3 "~" H 1300 5150 50  0001 C CNN
	1    1300 5150
	0    -1   -1   0   
$EndComp
$Comp
L Connector:Conn_01x02_Male J2
U 1 1
P 1350 3600
F 0 "J2" V 1412 3644 50  0000 L CNN
F 1 "TACH 1 pullup" V 1503 3644 50  0000 L CNN
F 2 "Connector_PinHeader_2.54mm:PinHeader_1x02_P2.54mm_Vertical" H 1350 3600 50  0001 C CNN
F 3 "~" H 1350 3600 50  0001 C CNN
	1    1350 3600
	0    1    1    0   
$EndComp
Wire Wire Line
	1200 4750 1300 4750
Wire Wire Line
	1300 4750 1300 4950
Wire Wire Line
	1400 4950 1400 4450
Text GLabel 1150 4450 0    50   Input ~ 0
VR2+
Wire Wire Line
	1400 4450 1150 4450
Connection ~ 1400 4450
Text GLabel 2300 4500 0    50   Input ~ 0
VR2-
Wire Wire Line
	2300 4500 2400 4500
Text GLabel 2300 4200 0    50   Input ~ 0
VR1-
Wire Wire Line
	2300 4200 2400 4200
$Comp
L power:+5V #PWR0124
U 1 1
P 700 4700
F 0 "#PWR0124" H 700 4550 50  0001 C CNN
F 1 "+5V" H 715 4873 50  0000 C CNN
F 2 "" H 700 4700 50  0001 C CNN
F 3 "" H 700 4700 50  0001 C CNN
	1    700  4700
	1    0    0    -1  
$EndComp
Wire Wire Line
	700  4700 700  4750
Wire Wire Line
	700  4750 900  4750
Text GLabel 3150 4300 2    50   Output ~ 0
TACH2
Wire Wire Line
	2900 4300 3050 4300
Wire Wire Line
	3050 4300 3050 4800
Connection ~ 3050 4300
Wire Wire Line
	3050 4300 3150 4300
Wire Wire Line
	3100 4800 3050 4800
$Comp
L power:GND #PWR0125
U 1 1
P 3550 4400
F 0 "#PWR0125" H 3550 4150 50  0001 C CNN
F 1 "GND" V 3555 4272 50  0000 R CNN
F 2 "" H 3550 4400 50  0001 C CNN
F 3 "" H 3550 4400 50  0001 C CNN
	1    3550 4400
	0    -1   -1   0   
$EndComp
Wire Wire Line
	3400 4400 3400 4800
Wire Wire Line
	3550 4400 3400 4400
Connection ~ 3400 4400
$Comp
L power:+5V #PWR0126
U 1 1
P 2900 4600
F 0 "#PWR0126" H 2900 4450 50  0001 C CNN
F 1 "+5V" H 2915 4773 50  0000 C CNN
F 2 "" H 2900 4600 50  0001 C CNN
F 3 "" H 2900 4600 50  0001 C CNN
	1    2900 4600
	-1   0    0    1   
$EndComp
Wire Wire Line
	2900 4500 2900 4600
Text GLabel 3150 4200 2    50   Output ~ 0
TACH1
Wire Wire Line
	3150 4200 3050 4200
Wire Wire Line
	1850 4300 2400 4300
Wire Wire Line
	1650 4100 1850 4100
Wire Wire Line
	3550 4200 3550 4400
Connection ~ 3550 4400
Wire Wire Line
	3550 3900 3550 3650
Wire Wire Line
	3550 3650 3050 3650
Wire Wire Line
	1350 3800 1350 4100
Wire Wire Line
	1250 3800 1250 3850
Wire Wire Line
	1250 3850 1000 3850
$Comp
L power:+5V #PWR0127
U 1 1
P 550 3800
F 0 "#PWR0127" H 550 3650 50  0001 C CNN
F 1 "+5V" H 565 3973 50  0000 C CNN
F 2 "" H 550 3800 50  0001 C CNN
F 3 "" H 550 3800 50  0001 C CNN
	1    550  3800
	1    0    0    -1  
$EndComp
Wire Wire Line
	550  3800 550  3850
Wire Wire Line
	550  3850 700  3850
Text GLabel 1100 4100 0    50   Input ~ 0
VR1+
Wire Wire Line
	1100 4100 1350 4100
Connection ~ 1350 4100
$Comp
L power:+5V #PWR0128
U 1 1
P 5300 3350
F 0 "#PWR0128" H 5300 3200 50  0001 C CNN
F 1 "+5V" H 5315 3523 50  0000 C CNN
F 2 "" H 5300 3350 50  0001 C CNN
F 3 "" H 5300 3350 50  0001 C CNN
	1    5300 3350
	1    0    0    -1  
$EndComp
$Comp
L power:GND #PWR0129
U 1 1
P 5400 7650
F 0 "#PWR0129" H 5400 7400 50  0001 C CNN
F 1 "GND" H 5405 7477 50  0000 C CNN
F 2 "" H 5400 7650 50  0001 C CNN
F 3 "" H 5400 7650 50  0001 C CNN
	1    5400 7650
	0    -1   -1   0   
$EndComp
Wire Wire Line
	5300 3350 5300 3400
Text GLabel 4300 4500 0    50   Output ~ 0
INJ1-SIG
Text GLabel 4300 4600 0    50   Output ~ 0
INJ2-SIG
Text GLabel 4250 6000 0    50   Output ~ 0
IGN1-SIG
Text GLabel 4250 5900 0    50   Output ~ 0
IGN2-SIG
Text GLabel 4250 5600 0    50   Input ~ 0
TACH1
Text GLabel 4250 5500 0    50   Input ~ 0
TACH2
$Comp
L Connector_Generic:Conn_02x12_Counter_Clockwise J11
U 1 1
P 9050 4950
F 0 "J11" H 9100 5667 50  0000 C CNN
F 1 "Molex MicroFit 3.0 43045-2400/Amphenol ICC 10127720-242LF" H 9100 5576 50  0000 C CNN
F 2 "Connector_Molex:Molex_Micro-Fit_3.0_43045-2400_2x12_P3.00mm_Horizontal" H 9050 4950 50  0001 C CNN
F 3 "~" H 9050 4950 50  0001 C CNN
	1    9050 4950
	1    0    0    -1  
$EndComp
Text GLabel 5850 5300 2    50   Input ~ 0
MAP-SIG
Text GLabel 5850 5200 2    50   Input ~ 0
BRV-SIG
Text GLabel 5850 5100 2    50   Input ~ 0
O2-SIG
Text GLabel 5850 5000 2    50   Input ~ 0
TPS-SIG
Text GLabel 5850 4900 2    50   Input ~ 0
CLT-SIG
Text GLabel 5850 4800 2    50   Input ~ 0
IAT-SIG
Text GLabel 9450 5550 2    50   Output ~ 0
INJ1
Text GLabel 9450 5450 2    50   Output ~ 0
INJ2
Text GLabel 9450 5350 2    50   Input ~ 0
IGN1
Text GLabel 9450 5250 2    50   Input ~ 0
IGN2
$Comp
L power:GND #PWR0130
U 1 1
P 9450 5150
F 0 "#PWR0130" H 9450 4900 50  0001 C CNN
F 1 "GND" V 9455 5022 50  0000 R CNN
F 2 "" H 9450 5150 50  0001 C CNN
F 3 "" H 9450 5150 50  0001 C CNN
	1    9450 5150
	0    -1   -1   0   
$EndComp
$Comp
L power:+12V #PWR0131
U 1 1
P 10100 4550
F 0 "#PWR0131" H 10100 4400 50  0001 C CNN
F 1 "+12V" H 10115 4723 50  0000 C CNN
F 2 "" H 10100 4550 50  0001 C CNN
F 3 "" H 10100 4550 50  0001 C CNN
	1    10100 4550
	1    0    0    -1  
$EndComp
$Comp
L power:+5V #PWR0132
U 1 1
P 10400 4550
F 0 "#PWR0132" H 10400 4400 50  0001 C CNN
F 1 "+5V" H 10415 4723 50  0000 C CNN
F 2 "" H 10400 4550 50  0001 C CNN
F 3 "" H 10400 4550 50  0001 C CNN
	1    10400 4550
	1    0    0    -1  
$EndComp
Text GLabel 9450 4450 2    50   Output ~ 0
MAP-SIG
Text GLabel 9450 4550 2    50   Output ~ 0
VR1-
Text GLabel 9450 4750 2    50   Output ~ 0
VR1+
Text GLabel 9450 4850 2    50   Output ~ 0
VR2+
Text GLabel 9450 4650 2    50   Output ~ 0
VR2-
Wire Wire Line
	9450 5550 9350 5550
Wire Wire Line
	9350 5450 9450 5450
Wire Wire Line
	9450 5350 9350 5350
Wire Wire Line
	9350 5250 9450 5250
Wire Wire Line
	9450 5150 9350 5150
Wire Wire Line
	9450 4550 9350 4550
$Comp
L power:+5V #PWR0137
U 1 1
P 9450 4950
F 0 "#PWR0137" H 9450 4800 50  0001 C CNN
F 1 "+5V" V 9465 5078 50  0000 L CNN
F 2 "" H 9450 4950 50  0001 C CNN
F 3 "" H 9450 4950 50  0001 C CNN
	1    9450 4950
	0    1    1    0   
$EndComp
Wire Wire Line
	9450 5050 9350 5050
Wire Wire Line
	8750 5550 8850 5550
Wire Wire Line
	8850 5450 8750 5450
Wire Wire Line
	8850 5350 8750 5350
Wire Wire Line
	8750 5250 8850 5250
Wire Wire Line
	8850 5150 8750 5150
Wire Wire Line
	8850 5050 8750 5050
Wire Wire Line
	8750 4950 8850 4950
Wire Wire Line
	8850 4850 8750 4850
Wire Wire Line
	8750 4750 8850 4750
Wire Wire Line
	8850 4650 8750 4650
Wire Wire Line
	8850 4550 8750 4550
Wire Wire Line
	8750 4450 8850 4450
$Comp
L power:GND #PWR0138
U 1 1
P 9450 5050
F 0 "#PWR0138" H 9450 4800 50  0001 C CNN
F 1 "GND" V 9455 4922 50  0000 R CNN
F 2 "" H 9450 5050 50  0001 C CNN
F 3 "" H 9450 5050 50  0001 C CNN
	1    9450 5050
	0    -1   -1   0   
$EndComp
Wire Wire Line
	9450 4950 9350 4950
Wire Wire Line
	9350 4650 9450 4650
Wire Wire Line
	9350 4750 9450 4750
Wire Wire Line
	9450 4850 9350 4850
Wire Wire Line
	9350 4450 9450 4450
Wire Wire Line
	3050 4200 3050 3650
Connection ~ 3050 4200
Wire Wire Line
	3050 4200 2900 4200
$Comp
L Mega:Mega2560-PRO U3
U 1 1
P 5300 3300
F 0 "U3" H 5075 -1039 50  0000 C CNN
F 1 "Mega2560-PRO" H 5075 -1130 50  0000 C CNN
F 2 "Module:Mega2560-PRO-Stripped" H 5550 3700 50  0001 C CNN
F 3 "" H 5550 3700 50  0001 C CNN
	1    5300 3300
	1    0    0    -1  
$EndComp
Wire Wire Line
	5850 5300 5700 5300
Wire Wire Line
	5700 5200 5850 5200
Wire Wire Line
	5850 5100 5700 5100
Wire Wire Line
	5700 5000 5850 5000
Wire Wire Line
	5700 4900 5850 4900
Wire Wire Line
	5850 4800 5700 4800
Wire Wire Line
	5200 7550 5200 7650
Wire Wire Line
	5200 7650 5300 7650
Wire Wire Line
	5300 7550 5300 7650
Connection ~ 5300 7650
Wire Wire Line
	5300 7650 5400 7650
Wire Wire Line
	4300 4600 4450 4600
Wire Wire Line
	4300 4500 4450 4500
Wire Wire Line
	4250 5900 4450 5900
Wire Wire Line
	4250 6000 4450 6000
Wire Wire Line
	4250 5500 4450 5500
Wire Wire Line
	4250 5600 4450 5600
Wire Wire Line
	5250 3500 5250 3400
Wire Wire Line
	5250 3400 5300 3400
Wire Wire Line
	5300 3400 5350 3400
Wire Wire Line
	5350 3400 5350 3500
Connection ~ 5300 3400
Text GLabel 4250 5200 0    50   Input ~ 0
RX3
Wire Wire Line
	4250 5200 4450 5200
Text GLabel 4250 5100 0    50   Output ~ 0
TX3
Wire Wire Line
	4250 5100 4450 5100
Text GLabel 4250 5400 0    50   Output ~ 0
TACHO-OUT
Wire Wire Line
	4250 5300 4450 5300
Text GLabel 4250 5300 0    50   Output ~ 0
D16
Wire Wire Line
	4250 5400 4450 5400
Text GLabel 8750 4650 0    50   Input ~ 0
TX3
Text GLabel 8750 4850 0    50   Input ~ 0
D16
Text GLabel 8750 4750 0    50   Output ~ 0
RX3
Text GLabel 8750 4950 0    50   Input ~ 0
TACHO-OUT
$Comp
L power:+5V #PWR0136
U 1 1
P 8750 5050
F 0 "#PWR0136" H 8750 4900 50  0001 C CNN
F 1 "+5V" V 8765 5178 50  0000 L CNN
F 2 "" H 8750 5050 50  0001 C CNN
F 3 "" H 8750 5050 50  0001 C CNN
	1    8750 5050
	0    -1   -1   0   
$EndComp
$Comp
L power:GND #PWR0133
U 1 1
P 8750 5150
F 0 "#PWR0133" H 8750 4900 50  0001 C CNN
F 1 "GND" V 8755 5022 50  0000 R CNN
F 2 "" H 8750 5150 50  0001 C CNN
F 3 "" H 8750 5150 50  0001 C CNN
	1    8750 5150
	0    1    1    0   
$EndComp
Text GLabel 8750 5350 0    50   Output ~ 0
CLT
Text GLabel 8750 5450 0    50   Output ~ 0
IAT
Text GLabel 8750 5250 0    50   Input ~ 0
O2
Text GLabel 8750 5550 0    50   Output ~ 0
TPS
$Comp
L power:+12V #PWR0135
U 1 1
P 8750 4450
F 0 "#PWR0135" H 8750 4300 50  0001 C CNN
F 1 "+12V" V 8765 4578 50  0000 L CNN
F 2 "" H 8750 4450 50  0001 C CNN
F 3 "" H 8750 4450 50  0001 C CNN
	1    8750 4450
	0    -1   -1   0   
$EndComp
$Comp
L power:+12V #PWR0134
U 1 1
P 8750 4550
F 0 "#PWR0134" H 8750 4400 50  0001 C CNN
F 1 "+12V" V 8765 4678 50  0000 L CNN
F 2 "" H 8750 4550 50  0001 C CNN
F 3 "" H 8750 4550 50  0001 C CNN
	1    8750 4550
	0    -1   -1   0   
$EndComp
Wire Wire Line
	1850 4300 1850 4100
Wire Wire Line
	1900 4450 1900 4400
Wire Wire Line
	1900 4400 2400 4400
$Comp
L Device:STP75N04-TO220 Q1
U 1 1
P 2250 1400
F 0 "Q1" H 2456 1446 50  0000 L CNN
F 1 "STP75N04-TO220" H 2456 1355 50  0000 L CNN
F 2 "Package_TO_SOT_THT:TO-220-3_Vertical" H 2450 1500 50  0001 C CNN
F 3 "~" H 2250 1400 50  0001 C CNN
	1    2250 1400
	1    0    0    -1  
$EndComp
$Comp
L Device:STP75N04-TO220 Q2
U 1 1
P 2250 2800
F 0 "Q2" H 2456 2846 50  0000 L CNN
F 1 "STP75N04-TO220" H 2456 2755 50  0000 L CNN
F 2 "Package_TO_SOT_THT:TO-220-3_Vertical" H 2450 2900 50  0001 C CNN
F 3 "~" H 2250 2800 50  0001 C CNN
	1    2250 2800
	1    0    0    -1  
$EndComp
$EndSCHEMATC
